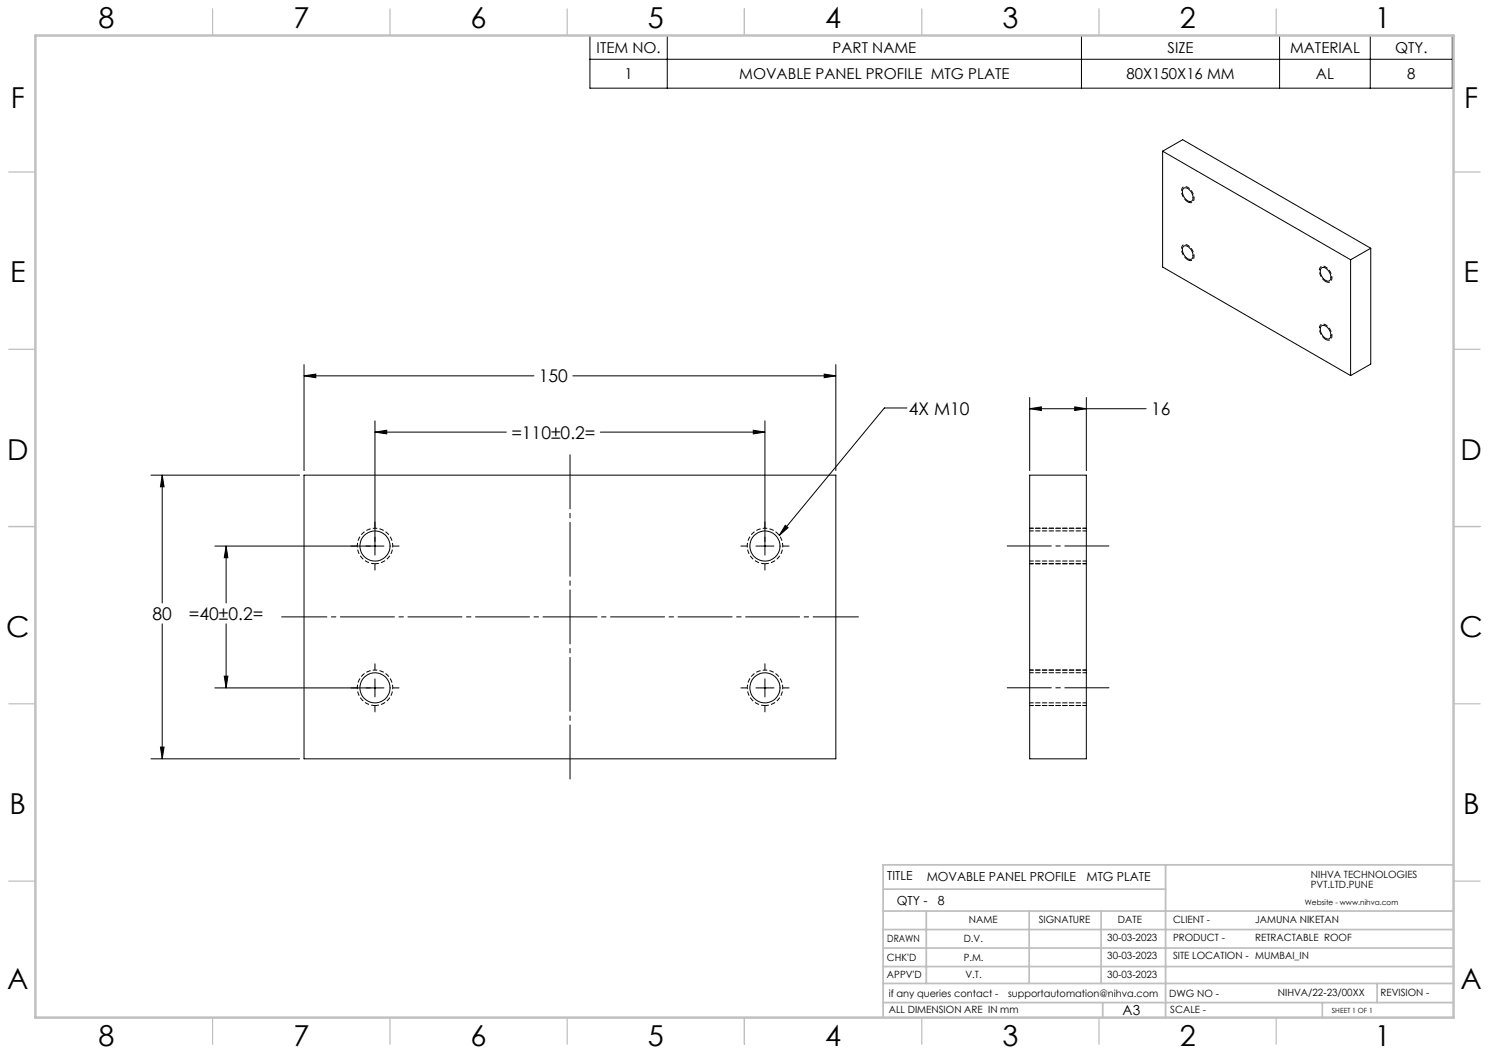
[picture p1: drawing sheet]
<svg xmlns="http://www.w3.org/2000/svg" width="420mm" height="297mm" viewBox="0 0 420 297" stroke-linecap="round" stroke-linejoin="round" font-family="sans-serif">
<g fill="none" stroke="#000" stroke-width=".28">
<path d="M166.4 10h243.2v14.9h-243.2zM166.4 16.7h243.2M188.2 10v14.9M305 10v14.9M360.9 10v14.9M386.5 10v14.9M327.9 42.6l5.7-3.2 53 30.6M327.9 42.6l53.1 30.7M327.9 42.6v32.7l53.1 30.6M333.8 53.2a1.6 1.6 0 0 1 2.2 1 1.91 1.91 0 0 1 0 2.6 2.58 2.58 0 0 1-2.2-3.6zM333.8 69.6a1.6 1.6 0 0 1 2.2 .9 1.91 1.91 0 0 1 0 2.6 2.61 2.61 0 0 1-2.2-3.5zM372.8 75.5a2.36 2.36 0 0 1 2.6 2.4 1.04 1.04 0 0 1-.6 1.4 1.04 1.04 0 0 1-1.3-.5 2.41 2.41 0 0 1-.7-3.3z"/>
<path d="M381 73.3v32.6M386.6 70l-5.6 3.3M386.6 70v32.7l-5.6 3.2M372.7 92a1.56 1.56 0 0 1 2.2 1 1.68 1.68 0 0 1-.2 2.6 2.71 2.71 0 0 1-2-3.6zM85.8 106l3.3-.5v1zM85.8 102.8v29.9M85.8 106h64.8M105.8 118.7v37.9M161.6 106h74.2M215.8 118.7v37.9M232.5 105.5l3.3 .5-3.3 .5zM235.8 102.8v29.9"/>
<path d="M255.8 115.1h-6.4l-29.6 36M290.4 115.3l3.3-.5v1zM290.4 112.1v20.6M290.4 115.3h32.9M303.1 114.8l3.3 .5-3.3 .5zM306.4 112.1v20.6M42.6 134h41.9M45.8 134l.5 3.3h-1zM45.8 134v36.1M85.8 134h150v80h-150zM105.8 121.9l3.3-.5v1zM105.8 121.9h37"/>
<path d="M169.3 121.9h46.5M212.5 121.4l3.3 .5-3.3 .5zM290.4 134h16v80h-16zM60.6 154h47.7M63.8 154l.5 3.3h-1zM63.8 154v16.1M105.8 159.1v1.7M110.8 154h1.8M209 154h1.7M213.2 154h5.1M215.8 159.1v1.7M220.8 154h1.8"/>
<path d="M221.5 148.2l.8 .6-2.5 2.3zM45.8 176v38M63.8 176v18M60.6 194h47.7M63.3 190.7h1l-.5 3.3zM105.8 187.2v1.7M105.8 191.5v5.1M105.8 199.1v1.7M110.8 194h1.8M209 194h1.7M213.2 194h5.1M215.8 187.2v1.7"/>
<path d="M215.8 191.5v5.1M215.8 199.1v1.7M220.8 194h1.8M42.6 214h41.9M45.3 210.7h1l-.5 3.3z"/>
<circle cx="105.8" cy="154" r="4.3"/>
<circle cx="215.8" cy="154" r="4.3"/>
<circle cx="105.8" cy="194" r="4.2"/>
<circle cx="215.8" cy="194" r="4.2"/>
</g>
<path d="M105.8 159a5 5 0 0 1-4.4-7.4 5 5 0 0 1 8.6-.3 5 5 0 0 1-3.9 7.7h-.3M215.8 159a5 5 0 0 1-4.4-7.4 5 5 0 0 1 8.6-.3 5 5 0 0 1-3.9 7.7h-.3M105.8 199a5 5 0 0 1-4.4-7.4 5 5 0 0 1 8.6-.3 5 5 0 0 1-3.9 7.7h-.3M215.8 199a5 5 0 0 1-4.4-7.4 5 5 0 0 1 8.6-.3 5 5 0 0 1-3.9 7.7h-.3" fill="none" stroke="#000" stroke-width=".28" stroke-dasharray="1.3 .6" stroke-dashoffset=".2" stroke-linecap="butt"/>
<path d="M335 56.9a3.2 3.2 0 0 1-1.3-4.1 2.38 2.38 0 0 1 2.9 2 1.43 1.43 0 0 1-.9 2.4l-.7-.3M335 73.3a3.2 3.2 0 0 1-1.3-4.1 2.38 2.38 0 0 1 2.9 2 1.43 1.43 0 0 1-.9 2.3l-.7-.2M373.9 79.4a3.2 3.2 0 0 1-1.4-4.1 2.38 2.38 0 0 1 3 2 1.43 1.43 0 0 1-1 2.3l-.6-.2M373.9 95.7a3.2 3.2 0 0 1-1.4-4.1 2.38 2.38 0 0 1 3 2 1.43 1.43 0 0 1-1 2.3l-.6-.2" fill="none" stroke="#000" stroke-width=".28" stroke-dasharray="1.3 .6" stroke-linecap="butt"/>
<path d="M79.4 174h162.7" fill="none" stroke="#000" stroke-width=".28" stroke-dasharray="15.2 1.3 1.3 1.3" stroke-dashoffset="2.5"/>
<path d="M160.8 220.3v-92.7" fill="none" stroke="#000" stroke-width=".28" stroke-dasharray="15.2 1.3 1.3 1.3" stroke-dashoffset="-.6"/>
<path d="M284.1 154h28.7M284.1 194h28.7" fill="none" stroke="#000" stroke-width=".28" stroke-dasharray="15.2 1.3 1.3 1.3" stroke-dashoffset="2.8"/>
<g fill="none" stroke="#c0c0c0" stroke-width=".35">
<path d="M60 2.5v7.5M110 2.5v7.5M160 2.5v7.5M210 2.5v7.5M260 2.5v7.5M310 2.5v7.5M360 2.5v7.5M2.5 48.5h7.5M410 48.5h7.5M2.5 98.5h7.5M410 98.5h7.5M2.5 148.5h7.5"/>
<path d="M410 148.5h7.5M2.5 198.5h7.5M410 198.5h7.5M2.5 248.5h7.5M410 248.5h7.5M60 287v7.5M110 287v7.5M160 287v7.5M210 287v7.5M260 287v7.5M310 287v7.5M360 287v7.5"/>
</g>
<g fill="none" stroke="#c0c0c0" stroke-width=".5">
<path d="M249.1 257h160.9M249.1 250.8h79.7M261.3 257v20.4M290.3 257v20.4M310.6 257v20.4M328.8 243.9v43.1M410 243.9h-160.9v43.1M249.1 272.6h160.9M249.1 267.4h160.9M249.1 262.2h160.9M249.1 277.4h160.9M388.4 277.4v5.4"/>
<path d="M249.1 282.8h160.9M311 282.8v4.2M373 282.8v4.2"/>
</g>
<path d="M10 10h400v277h-400z" fill="none" stroke="#c0c0c0" stroke-width=".7"/>
<path d="M290.5 149h16M290.5 159h16M290.5 158.2h16M306.5 149.7h-16M290.5 189h16M290.5 199h16M290.5 198.2h16M306.5 189.7h-16" fill="none" stroke="#000" stroke-width=".28" stroke-dasharray="1.3 .6" stroke-dashoffset=".3"/>
<g fill="#000">
<path d="M221.5 148.2l.8 .6-2.5 2.3z"/>
<path d="M232.5 105.5l3.3 .5-3.3 .5zM85.8 106l3.3-.5v1zM45.8 134l.5 3.3h-1zM45.3 210.7h1l-.5 3.3zM105.8 121.9l3.3-.5v1zM212.5 121.4l3.3 .5-3.3 .5zM63.3 190.7h1l-.5 3.3zM63.8 154l.5 3.3h-1zM303.1 114.8l3.3 .5-3.3 .5zM290.4 115.3l3.3-.5v1z"/>
</g>
<g font-size="8.1">
<text x="27.8" y="8">8</text>
<text x="82.8" y="8">7</text>
<text x="132.8" y="8">6</text>
<text x="182.8" y="8">5</text>
<text x="232.8" y="8">4</text>
<text x="282.8" y="8">3</text>
<text x="332.8" y="8">2</text>
<text x="387.8" y="8">1</text>
<text x="3" y="30.4">F</text>
<text x="413" y="30.4">F</text>
<text x="2.8" y="79.6">E</text>
<text x="412.8" y="79.6">E</text>
<text x="2" y="129.6">D</text>
<text x="412" y="129.6">D</text>
<text x="1.7" y="179.6">C</text>
<text x="411.7" y="179.6">C</text>
<text x="2.7" y="229.6">B</text>
<text x="412.7" y="229.6">B</text>
<text x="2" y="278.9">A</text>
<text x="412" y="278.9">A</text>
<text x="27.8" y="295">8</text>
<text x="82.8" y="295">7</text>
<text x="132.8" y="295">6</text>
<text x="182.8" y="295">5</text>
<text x="232.8" y="295">4</text>
<text x="282.8" y="295">3</text>
<text x="332.8" y="295">2</text>
<text x="387.8" y="295">1</text>
</g>
<g font-size="4.9">
<text x="152" y="107.9">150</text>
<text x="256.4" y="117">4X M10</text>
<text x="324.7" y="117.1">16</text>
<text x="144.2" y="123.7">=110±0.2=</text>
<text x="43.1" y="174.9">80</text>
<text x="53.3" y="174.9">=40±0.2=</text>
</g>
<g font-size="4.2">
<text x="168.3" y="14.9">ITEM NO.</text>
<text x="234.8" y="14.9">PART NAME</text>
<text x="329.3" y="14.9">SIZE</text>
<text x="363.9" y="14.9">MATERIAL</text>
<text x="393.5" y="14.9">QTY.</text>
<text x="176.2" y="22.4">1</text>
<text x="208.5" y="22.4">MOVABLE PANEL PROFILE MTG PLATE</text>
<text x="317.7" y="22.3">80X150X16 MM</text>
<text x="371.2" y="22.4">AL</text>
<text x="396.9" y="22.4">8</text>
</g>
<text font-size="3.9" x="316.7" y="286.4">A3</text>
<g font-size="3.5">
<text x="250.3" y="248.3">TITLE</text>
<text x="261.4" y="248.4">MOVABLE PANEL PROFILE</text>
<text x="306.4" y="248.4">MTG PLATE</text>
<text x="252.9" y="255.3">QTY -</text>
<text x="264.6" y="255.3">8</text>
</g>
<g font-size="2.8">
<text x="369.8" y="247.7">NIHVA TECHNOLOGIES</text>
<text x="369.8" y="250.5">PVT.LTD.PUNE</text>
<text x="273.3" y="260.4">NAME</text>
<text x="293" y="260.4">SIGNATURE</text>
<text x="315.3" y="260.5">DATE</text>
<text x="330.9" y="260.5">CLIENT -</text>
<text x="354.1" y="260.5">JAMUNA NIKETAN</text>
<text x="250.3" y="265.7">DRAWN</text>
<text x="271.8" y="265.7">D.V.</text>
<text x="312.3" y="265.5">30-03-2023</text>
<text x="330.9" y="265.5">PRODUCT -</text>
<text x="354.1" y="265.5">RETRACTABLE ROOF</text>
<text x="250.2" y="271.1">CHK'D</text>
<text x="250.2" y="275.8">APPV'D</text>
<text x="271.8" y="271.1">P.M.</text>
<text x="272.3" y="275.8">V.T.</text>
<text x="312.3" y="270.6">30-03-2023</text>
<text x="312.3" y="275.8">30-03-2023</text>
<text x="330.9" y="270.6">SITE LOCATION - MUMBAI_IN</text>
<text x="250.7" y="281.1">if any queries contact -</text>
<text x="284.3" y="281.1">supportautomation@nihva.com</text>
<text x="329.8" y="281.3">DWG NO -</text>
<text x="360.5" y="281.1">NIHVA/22-23/00XX</text>
<text x="389.4" y="281.1">REVISION -</text>
<text x="250.7" y="285.6">ALL DIMENSION ARE IN mm</text>
<text x="330.1" y="285.7">SCALE -</text>
</g>
<text font-size="2.1" x="368.1" y="255.1">Website - www.nihva.com</text>
<text font-size="2" x="375.7" y="285.6">SHEET 1 OF 1</text>
</svg>
